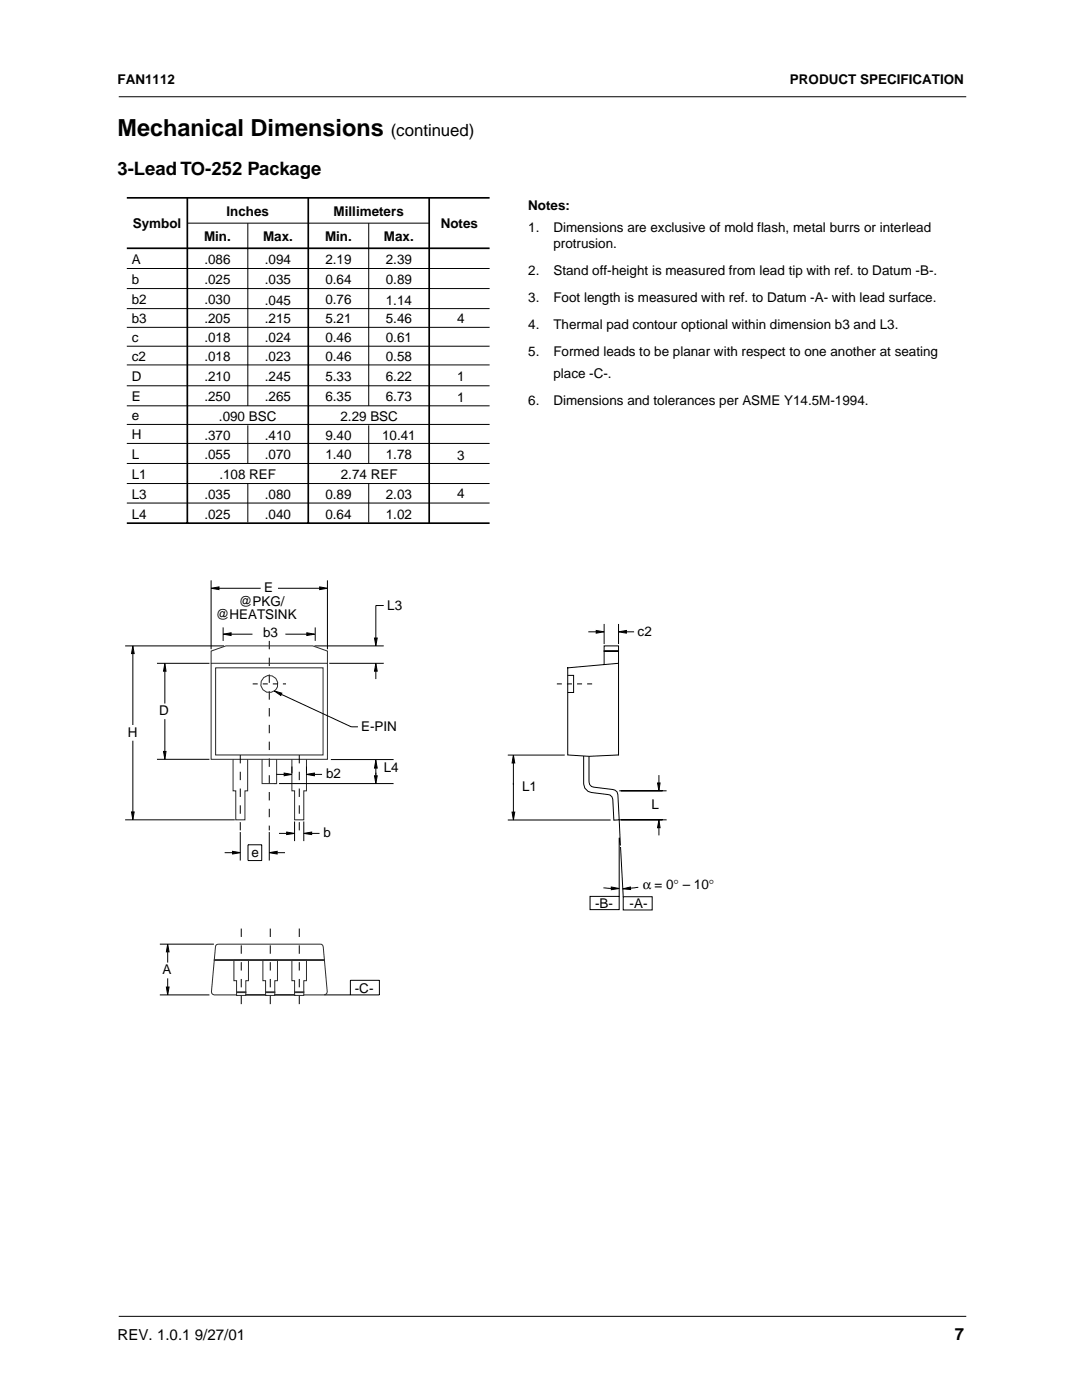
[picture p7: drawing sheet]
<svg xmlns="http://www.w3.org/2000/svg" width="216mm" height="279mm" viewBox="0 0 216 279" stroke-linecap="round" stroke-linejoin="round" font-family="sans-serif">
<path d="M23.8 19.3h168.9M23.8 262.7h168.9" fill="none" stroke="#000" stroke-width=".2"/>
<g fill="#fff">
<path d="M196.1 51.2h8.3v168.9h-8.3z"/>
<path d="M25 39.1h165.9v167h-165.9z"/>
</g>
<path d="M25.3 39.5h72.4M37.4 39.5v64.9M61.5 39.5v64.9M85.6 39.5v64.9M25.3 49.5h72.4M25.3 104.4h72.4" fill="none" stroke="#000" stroke-width=".34"/>
<g fill="none" stroke="#000" stroke-width=".2">
<path d="M25.3 53.6h72.4M25.3 57.6h72.4M37.4 44.5h48.2M49.4 44.5v36.5M73.6 44.5v36.5M25.3 61.6h72.4M25.3 69.1h72.4M25.3 72.8h72.4M25.3 77h72.4M25.3 65.3h72.4M25.3 81h72.4M25.3 84.7h72.4"/>
<path d="M25.3 88.5h72.4M25.3 92.5h72.4M25.3 96.5h72.4M49.4 96.5v7.8M73.6 96.5v7.8M25.3 100.4h72.4M42.1 115.8v13.8M43.7 117.4h8.3M55.5 117.4h8.3M65.3 115.8v13.8M25 128.9h19.7M26.5 130.4v14.3"/>
<path d="M31.3 132.4h10.5M32.9 134v6.4M46.1 126.6h4.3M56.9 126.6h4.3M62.8 128.9h13.8M65.7 132.4h10.9M75 134v1.5M76.6 120.8h-1.6v6.5M113.3 133.3h.1M113.3 133.2v.1M117.4 126.1h1.6M120.5 124.5v4"/>
<path d="M123.4 132.4l-10.1 .9v17.4l4.2 .2 5.9-.2v-21.8h-2.9v3.7M123.4 124.5v4M125 126.1h1.5M26.5 147.8v14.2M31.3 151.5h10.5M32.9 143.5v6.5M75 153.3v1.5M102.4 152.3v9.8M123.4 150.7h.1M123.4 150.6v.1M123.6 157.8h9.4M131.5 154.7v1.6"/>
<path d="M25 163.6h21.8M101.3 163.7h20.5M117.7 178.9h5.9v2.6h-5.9zM120.4 177.2l1.6 .1M123.5 163.6h9.5M123.6 163.6l.2 5.1M123.6 167.2v11.8M123.8 168.6v.1M123.8 169l.6 10M124.4 179h5.7v2.6h-5.7zM127.4 177.1l-1.6 .2M131.5 165.2v1.5"/>
<path d="M31.9 198.6h9.9M31.9 188.4h10.8M33.5 190v2.1M33.5 195.2v1.8M64.7 198.6h11v-3h-5.8v3"/>
</g>
<path d="M53.7 127.9v37.8" fill="none" stroke="#000" stroke-width=".2" stroke-dasharray="1.7" stroke-linecap="butt"/>
<path d="M42.8 191.5h21.9v.2h-21.9z" fill="#352632" stroke="#352632" stroke-width=".2"/>
<g fill="none" stroke="#352632" stroke-width=".2">
<path d="M42.1 132.4h23.2v19.1h-23.2zM43 133.3h21.5v17.4h-21.5z"/>
<circle cx="53.8" cy="136.5" r="1.7"/>
</g>
<path d="M50.4 136.5h6.7M111.1 136.5h7.9" fill="none" stroke="#000" stroke-width=".2" stroke-dasharray="1" stroke-linecap="butt"/>
<g fill="#000" stroke="#000" stroke-width=".2">
<path d="M42.1 117.4l1.6-.3v.6zM63.8 117.1l1.5 .3-1.5 .3zM26.5 128.9l.3 1.5h-.6zM32.9 132.4l.2 1.6h-.5zM44.5 126.6l1.6-.3v.5zM61.2 126.3l1.6 .3-1.6 .2zM75 132.4l.3 1.6h-.6zM74.7 127.3h.6l-.3 1.6zM119 125.8l1.5 .3-1.5 .3zM123.4 126.1l1.6-.3v.6zM32.6 150h.5l-.2 1.5zM74.7 154.8h.6l-.3 1.6z"/>
<path d="M75 151.7l.3 1.6h-.6zM102.4 150.7l.3 1.6h-.5zM131.2 156.3h.5l-.2 1.5zM26.2 162h.6l-.3 1.6zM102.2 162.1h.5l-.3 1.6zM122 177l1.6 .3-1.6 .3zM124.3 177.4l1.5-.4v.5zM131.5 163.6l.2 1.6h-.5zM33.2 197h.5l-.2 1.6zM33.5 188.4l.2 1.6h-.5z"/>
</g>
<path d="M120.5 129.9l2.9 .1z" fill="#352632" stroke="#000" stroke-width=".2"/>
<g fill="none" stroke="#000" stroke-width=".2">
<path d="M49.4 84.9v7.5M73.6 84.9v7.5M44.5 125.2v2.7M56.1 138.6l14 6.5h1.3M62.9 125.2v2.7M113.3 134.8h1.2v3.4h-1.2M55.1 154.5h1.6M55.7 156.4h22.8M58.2 153v1.3M61.2 153v1.3M62.7 154.5h1.6M66 151.6h12.5"/>
<path d="M101.3 150.7h11.4M116.5 150.9v5.6l.2 .8 .6 .6 .7 .3 3.3 .4 .4 .1 .4 .3 .2 .5 .2 4.2 1.1-.1-.3-5-.2-.6-.8-.4-3.9-.5-.4-.1-.3-.4-.2-.5v-5.2M44.8 170.2h1.6M47.9 166.1v5.6M49.5 168.6h2.7v3.1h-2.7zM53.7 166.1v5.6M55.3 170.2h1.6M55.7 166.3h1.5M58.8 163.9v4M60.6 163.9v4M62.2 166.3h1.6"/>
</g>
<path d="M54.7 137.9l1.5 .4-.2 .5zM56.7 154.3l1.5 .2-1.5 .3zM61.2 154.5l1.5-.2v.5zM46.4 169.9l1.5 .3-1.5 .2zM53.7 170.2l1.6-.3v.5zM57.2 166.1l1.6 .2-1.6 .3zM60.6 166.3l1.6-.2v.5z" fill="#000" stroke="#000" stroke-width=".2"/>
<path d="M42.1 132.4v-2.5l3-1h17.3l2.9 1v2.5M46.5 151.5v6.3h.5v5.8h1.9v-5.8h.5v-6.3M52.3 151.5v4.9h2.9M55.2 151.5v4.9h-.5M58.2 151.5v6.3h.6v5.8h1.8v-5.8h.6v-6.3M46.7 191.6h2.9v4.1h-.6v3h-1.8v-3h-.5zM47.2 198.6h-4.4a.62 .62 0 0 1-.6-.7l.8-8.9 .3-.5 .3-.1 20.6 .1 .3 .5 .8 8.9a.66 .66 0 0 1-.6 .7h-4.1M52.5 191.6h2.9v4.1h-.6v3h-1.8v-3h-.5zM58.2 191.6h3v4.1h-.6v3h-1.8v-3h-.6z" fill="none" stroke="#352632" stroke-width=".2"/>
<g fill="#352632" stroke="#352632" stroke-width=".2">
<path d="M47.2 198h1.8v.1h-1.8z"/>
<path d="M53 198h1.8v.1h-1.8z"/>
<path d="M58.8 198h1.8v.1h-1.8z"/>
<path d="M54.8 198.5h4v.1h-4z"/>
<path d="M49 198.5h4v.1h-4z"/>
</g>
<path d="M48.1 185.3v16.7M53.9 185.3v16.7M59.7 185.3v16.7" fill="none" stroke="#000" stroke-width=".2" stroke-dasharray="1.7 1.7" stroke-linecap="butt"/>
<path d="M47.9 150.7v15M59.7 150.7v15" fill="none" stroke="#000" stroke-width=".2" stroke-dasharray="1.7" stroke-linecap="butt"/>
<text font-size="4.7" x="23.5" y="27.2">Mechanical Dimensions</text>
<text font-size="3.7" x="23.5" y="34.9">3-Lead TO-252 Package</text>
<g font-size="3.4">
<text x="78" y="27.2">(continued)</text>
<text x="190.5" y="267.5">7</text>
</g>
<text font-size="3" x="23.5" y="267.5">REV. 1.0.1 9/27/01</text>
<g font-size="2.7">
<text x="23.5" y="16.8">FAN1112</text>
<text x="157.6" y="16.8">PRODUCT SPECIFICATION</text>
<text x="105.4" y="41.9">Notes:</text>
<text x="26.5" y="45.5">Symbol</text>
<text x="45.2" y="43.2">Inches</text>
<text x="66.6" y="43.2">Millimeters</text>
<text x="87.9" y="45.5">Notes</text>
<text x="105.4" y="46.2">1.</text>
<text x="110.4" y="46.2">Dimensions are exclusive of mold flash, metal burrs or interlead</text>
<text x="26.3" y="52.7">A</text>
<text x="40.7" y="48.2">Min.</text>
<text x="40.8" y="52.7">.086</text>
<text x="52.5" y="48.2">Max.</text>
<text x="52.9" y="52.7">.094</text>
<text x="64.8" y="48.2">Min.</text>
<text x="64.9" y="52.7">2.19</text>
<text x="76.6" y="48.2">Max.</text>
<text x="77" y="52.7">2.39</text>
<text x="110.4" y="49.6">protrusion.</text>
<text x="26.3" y="56.7">b</text>
<text x="40.8" y="56.7">.025</text>
<text x="52.9" y="56.7">.035</text>
<text x="64.9" y="56.7">0.64</text>
<text x="77" y="56.7">0.89</text>
<text x="105.4" y="54.9">2.</text>
<text x="110.4" y="54.9">Stand off-height is measured from lead tip with ref. to Datum -B-.</text>
<text x="26.3" y="60.7">b2</text>
<text x="26.3" y="64.5">b3</text>
<text x="40.8" y="60.7">.030</text>
<text x="40.8" y="64.5">.205</text>
<text x="52.9" y="60.8">.045</text>
<text x="52.9" y="64.5">.215</text>
<text x="64.9" y="60.7">0.76</text>
<text x="64.9" y="64.5">5.21</text>
<text x="77" y="60.8">1.14</text>
<text x="77" y="64.5">5.46</text>
<text x="91.2" y="64.4">4</text>
<text x="105.4" y="60.3">3.</text>
<text x="105.4" y="65.7">4.</text>
<text x="110.4" y="60.3">Foot length is measured with ref. to Datum -A- with lead surface.</text>
<text x="110.4" y="65.7">Thermal pad contour optional within dimension b3 and L3.</text>
<text x="26.3" y="68.2">c</text>
<text x="26.3" y="72">c2</text>
<text x="40.8" y="68.2">.018</text>
<text x="40.8" y="72">.018</text>
<text x="52.9" y="68.2">.024</text>
<text x="52.9" y="72">.023</text>
<text x="64.9" y="68.2">0.46</text>
<text x="64.9" y="72">0.46</text>
<text x="77" y="68.2">0.61</text>
<text x="77" y="72">0.58</text>
<text x="105.4" y="71">5.</text>
<text x="110.4" y="71">Formed leads to be planar with respect to one another at seating</text>
<text x="26.3" y="76.1">D</text>
<text x="40.8" y="76.1">.210</text>
<text x="52.9" y="76.1">.245</text>
<text x="64.9" y="76.1">5.33</text>
<text x="77" y="76.1">6.22</text>
<text x="91.2" y="76.1">1</text>
<text x="110.4" y="75.4">place -C-.</text>
<text x="26.3" y="80.1">E</text>
<text x="26.3" y="83.8">e</text>
<text x="40.8" y="80.1">.250</text>
<text x="43.7" y="84">.090 BSC</text>
<text x="52.9" y="80.1">.265</text>
<text x="64.9" y="80.1">6.35</text>
<text x="67.9" y="84">2.29 BSC</text>
<text x="77" y="80.1">6.73</text>
<text x="91.2" y="80.2">1</text>
<text x="105.4" y="80.7">6.</text>
<text x="110.4" y="80.7">Dimensions and tolerances per ASME Y14.5M-1994.</text>
<text x="26.3" y="87.5">H</text>
<text x="40.8" y="87.8">.370</text>
<text x="52.9" y="87.8">.410</text>
<text x="64.9" y="87.8">9.40</text>
<text x="76.2" y="87.8">10.41</text>
<text x="26.3" y="91.6">L</text>
<text x="26.3" y="95.6">L1</text>
<text x="40.8" y="91.6">.055</text>
<text x="43.8" y="95.5">.108 REF</text>
<text x="52.9" y="91.6">.070</text>
<text x="64.9" y="91.6">1.40</text>
<text x="68" y="95.5">2.74 REF</text>
<text x="77" y="91.6">1.78</text>
<text x="91.2" y="91.8">3</text>
<text x="26.3" y="99.6">L3</text>
<text x="40.8" y="99.6">.035</text>
<text x="52.9" y="99.6">.080</text>
<text x="64.9" y="99.6">0.89</text>
<text x="77" y="99.6">2.03</text>
<text x="91.2" y="99.4">4</text>
<text x="26.3" y="103.6">L4</text>
<text x="40.8" y="103.7">.025</text>
<text x="52.9" y="103.7">.040</text>
<text x="64.9" y="103.7">0.64</text>
<text x="77" y="103.7">1.02</text>
<text x="52.7" y="118.2">E</text>
<text x="43.1" y="123.5">@HEATSINK</text>
<text x="47.7" y="121">@PKG/</text>
<text x="77.3" y="121.6">L3</text>
<text x="52.5" y="127.1">b3</text>
<text x="127.2" y="126.9">c2</text>
<text x="31.8" y="142.7">D</text>
<text x="25.5" y="147">H</text>
<text x="72.1" y="145.8">E-PIN</text>
<text x="65.1" y="155.4">b2</text>
<text x="76.6" y="154.1">L4</text>
<text x="104.2" y="157.9">L1</text>
<text x="130" y="161.5">L</text>
<text x="64.5" y="167.1">b</text>
<text x="50.2" y="170.9">e</text>
<text x="128.3" y="177.5">α = 0° – 10°</text>
<text x="118.8" y="181.2">-B-</text>
<text x="125.6" y="181.2">-A-</text>
<text x="32.4" y="194.4">A</text>
<text x="70.8" y="198.1">-C-</text>
</g>
</svg>
